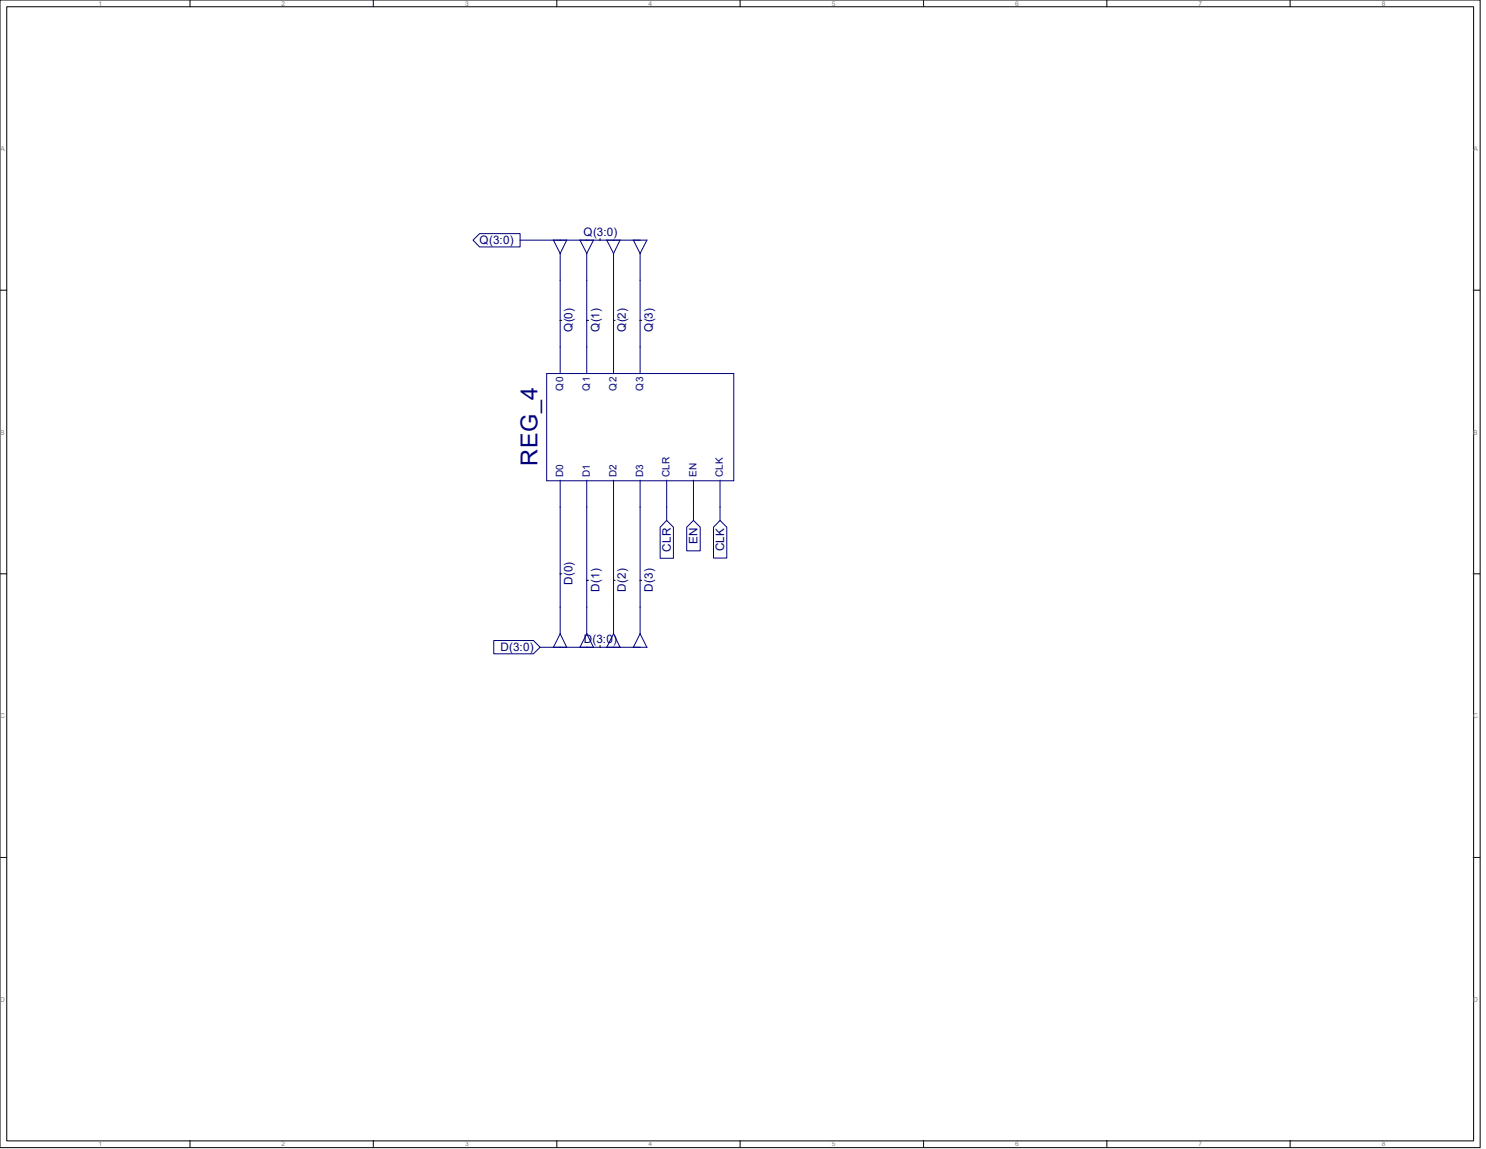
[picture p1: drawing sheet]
<svg xmlns="http://www.w3.org/2000/svg" width="279mm" height="216mm" viewBox="0 0 279 216" stroke-linecap="round" stroke-linejoin="round" font-family="sans-serif">
<g fill="none" stroke="#000" stroke-width=".19">
<path d="M0 0h278.3v215.6h-278.3zM1.3 1.3h275.8v213.1h-275.8zM35.7 0v1.3M70.2 0v1.3M104.7 0v1.3M139.1 0v1.3M173.7 0v1.3M208.1 0v1.3M242.6 0v1.3M0 54.5h1.3M112.8 44.8v.3M277 54.5h1.3"/>
<path d="M105.3 60.2h.3M110.3 60.2h.4M115.4 60.2h.3M120.4 60.2h.2M0 107.8h1.3M105.3 107.8h.3M110.3 109.1h.4M115.4 109.1h.3M120.4 109.1h.2M277 107.8h1.3M112.8 121.3v.3M0 161.1h1.3"/>
<path d="M277 161.1h1.3M35.7 214.3v1.3M70.2 214.3v1.3M104.7 214.3v1.3M139.1 214.3v1.3M173.7 214.3v1.3M208.1 214.3v1.3M242.6 214.3v1.3"/>
</g>
<g fill="none" stroke="#000080" stroke-width=".19">
<path d="M90.2 43.9h7.6v2.5h-7.6l-1.3-1.3zM97.8 45.1h23.8l-1.2 2.5M104.1 45.1l1.2 2.5M105.3 47.6v22.6M106.6 45.1l-1.3 2.5M109.1 45.1l1.2 2.5M110.3 47.6v22.6M111.6 45.1l-1.3 2.5M114.1 45.1l1.3 2.5M115.4 47.6v22.6M116.6 45.1l-1.2 2.5M119.1 45.1l1.3 2.5"/>
<path d="M120.4 47.6v22.6M102.8 70.2h35.2v20.1h-35.2zM105.3 90.3v28.8M110.3 90.3v28.8M115.4 90.3v28.8M120.4 90.3v28.8M125.3 97.8l1.3 1.3v5.8h-2.5v-5.8zM125.3 90.3v7.5M129.1 99.1l1.3-1.3 1.3 1.3v4.4h-2.6zM130.4 90.3v7.5M135.4 97.8l1.3 1.3v5.8h-2.5v-5.8zM135.4 90.3v7.5"/>
<path d="M105.3 119.1l1.3 2.5M105.3 119.1l-1.2 2.5M110.3 119.1l1.3 2.5M110.3 119.1l-1.2 2.5M115.4 119.1l1.2 2.5M115.4 119.1l-1.3 2.5M120.4 119.1l1.2 2.5h-20M120.4 119.1l-1.3 2.5M92.8 120.4h7.5l1.3 1.2-1.3 1.3h-7.5z"/>
</g>
<text font-size="4.4" fill="#000080" x="101.1" y="87.5" transform="rotate(-90 101.1 87.5)">REG_4</text>
<g font-size="2.2" fill="#000080">
<text x="90.2" y="45.9">Q(3:0)</text>
<text x="109.7" y="44.3">Q(3:0)</text>
<text x="107.7" y="62.4" transform="rotate(-90 107.7 62.4)">Q(0)</text>
<text x="112.7" y="62.4" transform="rotate(-90 112.7 62.4)">Q(1)</text>
<text x="117.7" y="62.4" transform="rotate(-90 117.7 62.4)">Q(2)</text>
<text x="122.7" y="62.4" transform="rotate(-90 122.7 62.4)">Q(3)</text>
<text x="126.2" y="103.7" transform="rotate(-90 126.2 103.7)">CLR</text>
<text x="131.2" y="102.2" transform="rotate(-90 131.2 102.2)">EN</text>
<text x="136.2" y="103.6" transform="rotate(-90 136.2 103.6)">CLK</text>
<text x="107.7" y="109.9" transform="rotate(-90 107.7 109.9)">D(0)</text>
<text x="112.7" y="111.2" transform="rotate(-90 112.7 111.2)">D(1)</text>
<text x="117.7" y="111.2" transform="rotate(-90 117.7 111.2)">D(2)</text>
<text x="122.7" y="111.2" transform="rotate(-90 122.7 111.2)">D(3)</text>
<text x="94.1" y="122.4">D(3:0)</text>
<text x="109.8" y="120.7">D(3:0)</text>
</g>
<g font-size="1.9" fill="#000080">
<text x="105.9" y="73.4" transform="rotate(-90 105.9 73.4)">Q0</text>
<text x="110.9" y="73.4" transform="rotate(-90 110.9 73.4)">Q1</text>
<text x="115.9" y="73.4" transform="rotate(-90 115.9 73.4)">Q2</text>
<text x="120.9" y="73.4" transform="rotate(-90 120.9 73.4)">Q3</text>
<text x="105.9" y="89.6" transform="rotate(-90 105.9 89.6)">D0</text>
<text x="110.9" y="89.6" transform="rotate(-90 110.9 89.6)">D1</text>
<text x="115.9" y="89.6" transform="rotate(-90 115.9 89.6)">D2</text>
<text x="120.9" y="89.6" transform="rotate(-90 120.9 89.6)">D3</text>
<text x="125.9" y="89.6" transform="rotate(-90 125.9 89.6)">CLR</text>
<text x="130.9" y="89.6" transform="rotate(-90 130.9 89.6)">EN</text>
<text x="135.9" y="89.6" transform="rotate(-90 135.9 89.6)">CLK</text>
</g>
<g font-size="1.3" fill="#808080">
<text x="18.5" y="1.1">1</text>
<text x="53" y="1.1">2</text>
<text x="87.5" y="1.1">3</text>
<text x="121.9" y="1.1">4</text>
<text x="156.4" y="1.1">5</text>
<text x="190.9" y="1.1">6</text>
<text x="225.3" y="1.1">7</text>
<text x="259.8" y="1.1">8</text>
<text x=".1" y="28.4">A</text>
<text x="277.1" y="28.4">A</text>
<text x="0" y="81.7">B</text>
<text x="277" y="81.7">B</text>
<text x="0" y="134.9">C</text>
<text x="277" y="134.9">C</text>
<text x="0" y="188.2">D</text>
<text x="277" y="188.2">D</text>
<text x="18.5" y="215.4">1</text>
<text x="53" y="215.4">2</text>
<text x="87.5" y="215.4">3</text>
<text x="121.9" y="215.4">4</text>
<text x="156.4" y="215.4">5</text>
<text x="190.9" y="215.4">6</text>
<text x="225.3" y="215.4">7</text>
<text x="259.8" y="215.4">8</text>
</g>
</svg>
